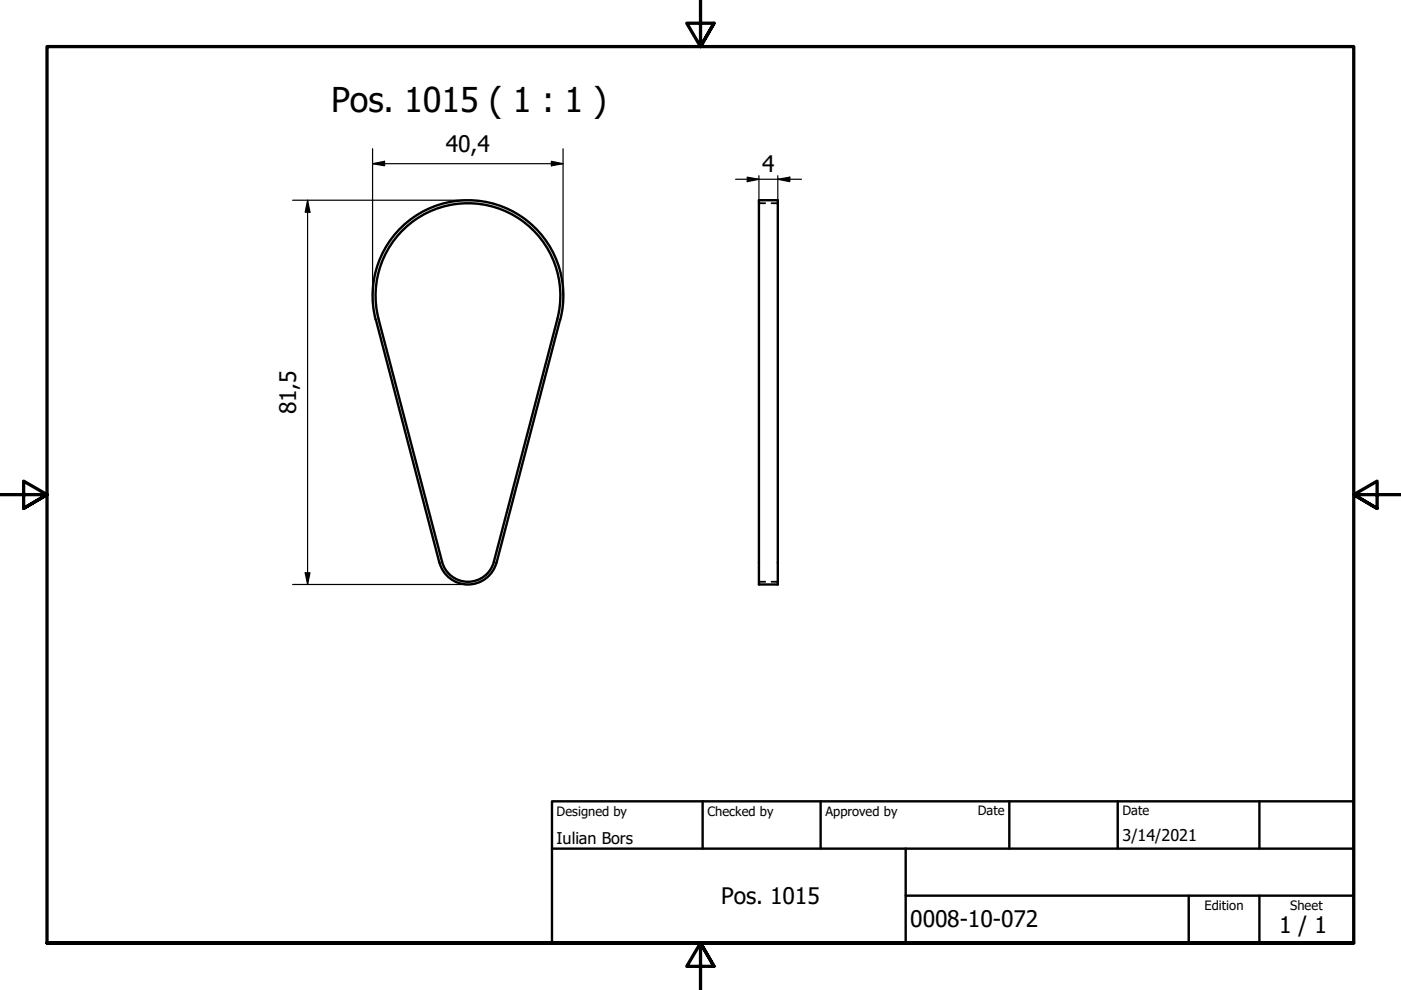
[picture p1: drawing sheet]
<svg xmlns="http://www.w3.org/2000/svg" width="297mm" height="210mm" viewBox="0 0 297 210" stroke-linecap="round" stroke-linejoin="round" font-family="sans-serif">
<!-- layer: Visible (ISO) -->
<path d="M160.9 42.5h4v81.4h-4zM80.3 67.7l13.4 51.4a5.7 5.7 0 0 0 5.5 4.3 5.7 5.7 0 0 0 5.5-4.3l13.5-51.4M80.3 67.6a19.6 19.6 0 0 1 18.9-24.5 19.6 19.6 0 0 1 19 24.5M118.7 67.8l-13.4 51.5M118.8 67.8a20.2 20.2 0 0 0-19.6-25.3 20.2 20.2 0 0 0-19.5 25.3l13.5 51.5M93.2 119.3a6.3 6.3 0 0 0 6 4.6 6.3 6.3 0 0 0 6.1-4.6" fill="none" stroke="#000" stroke-width=".51"/>
<!-- layer: Hidden (ISO) -->
<path d="M160.9 43.1h1.3M163.6 43.1h1.3M160.9 123.4h1.3M163.6 123.4h1.3" fill="none" stroke="#000" stroke-width=".38"/>
<!-- layer: Border (ISO) -->
<path d="M148.5 -.1v10l-2.9-5h5.8l-2.9 5 2.9-5M0 104.9h10l-5-2.9v5.8l5-2.9-5 2.9M297 104.9h-10l5-2.9v5.8l-5-2.9 5 2.9M10 199.9v-190h277v190h-277h277M151.4 204.9l-2.9-5 2.9 5h-5.8l2.9-5v10" fill="none" stroke="#000" stroke-width=".7"/>
<!-- layer: Title (ISO) -->
<path d="M117 169.9h170v30h-170zM117 179.9h170M149 169.9v10M174 169.9v10M192 179.9v20M214 169.9v10M237 169.9v10M267 169.9v10M192 189.9h95M252 189.9v10M267 189.9v10" fill="none" stroke="#000" stroke-width=".51"/>
<!-- layer: Dimension (ISO) -->
<g fill="none" stroke="#000" stroke-width=".25">
<path d="M79 34.7l2.5-.5v1zM79 34.7h40.4M79 31.5v31.1M116.9 34.2l2.5 .5-2.5 .5zM119.4 31.5v31.1M156 38h13.9M158.4 37.6l2.5 .4-2.5 .5zM160.9 37.2v30.6M164.9 38l2.5-.4v.9zM164.9 37.2v30.6M62 42.5h37.2M65.2 42.5l.5 2.5h-1z"/>
<path d="M65.2 42.5v81.4M62 123.9h37.2M64.7 121.4h1l-.5 2.5z"/>
</g>
<g fill="#000">
<path d="M79 34.7l2.5-.5v1z" fill-rule="evenodd"/>
<path d="M116.9 34.2l2.5 .5-2.5 .5z" fill-rule="evenodd"/>
<path d="M158.4 37.6l2.5 .4-2.5 .5z" fill-rule="evenodd"/>
<path d="M164.9 38l2.5-.4v.9z" fill-rule="evenodd"/>
<path d="M65.2 42.5l.5 2.5h-1z" fill-rule="evenodd"/>
<path d="M64.7 121.4h1l-.5 2.5z" fill-rule="evenodd"/>
</g>
<text font-size="7.2" x="70.2" y="23.7">Pos. 1015 ( 1 : 1 )</text>
<g font-size="4.8">
<text x="94.6" y="32.3">40,4</text>
<text x="161.6" y="36.5">4</text>
<text x="62.8" y="87.9" transform="rotate(-90 62.8 87.9)">81,5</text>
<text x="152.9" y="191.7">Pos. 1015</text>
<text x="193" y="196.6">0008-10-072</text>
<text x="271.2" y="197.8">1 / 1</text>
</g>
<g font-size="3.4">
<text x="118" y="178.9">Iulian Bors</text>
<text x="238" y="178.3">3/14/2021</text>
</g>
<g font-size="2.7">
<text x="118" y="173">Designed by</text>
<text x="150" y="173">Checked by</text>
<text x="175" y="173">Approved by</text>
<text x="207.3" y="172.9">Date</text>
<text x="238" y="172.9">Date</text>
<text x="255.4" y="193">Edition</text>
<text x="273.6" y="193">Sheet</text>
</g>
</svg>
